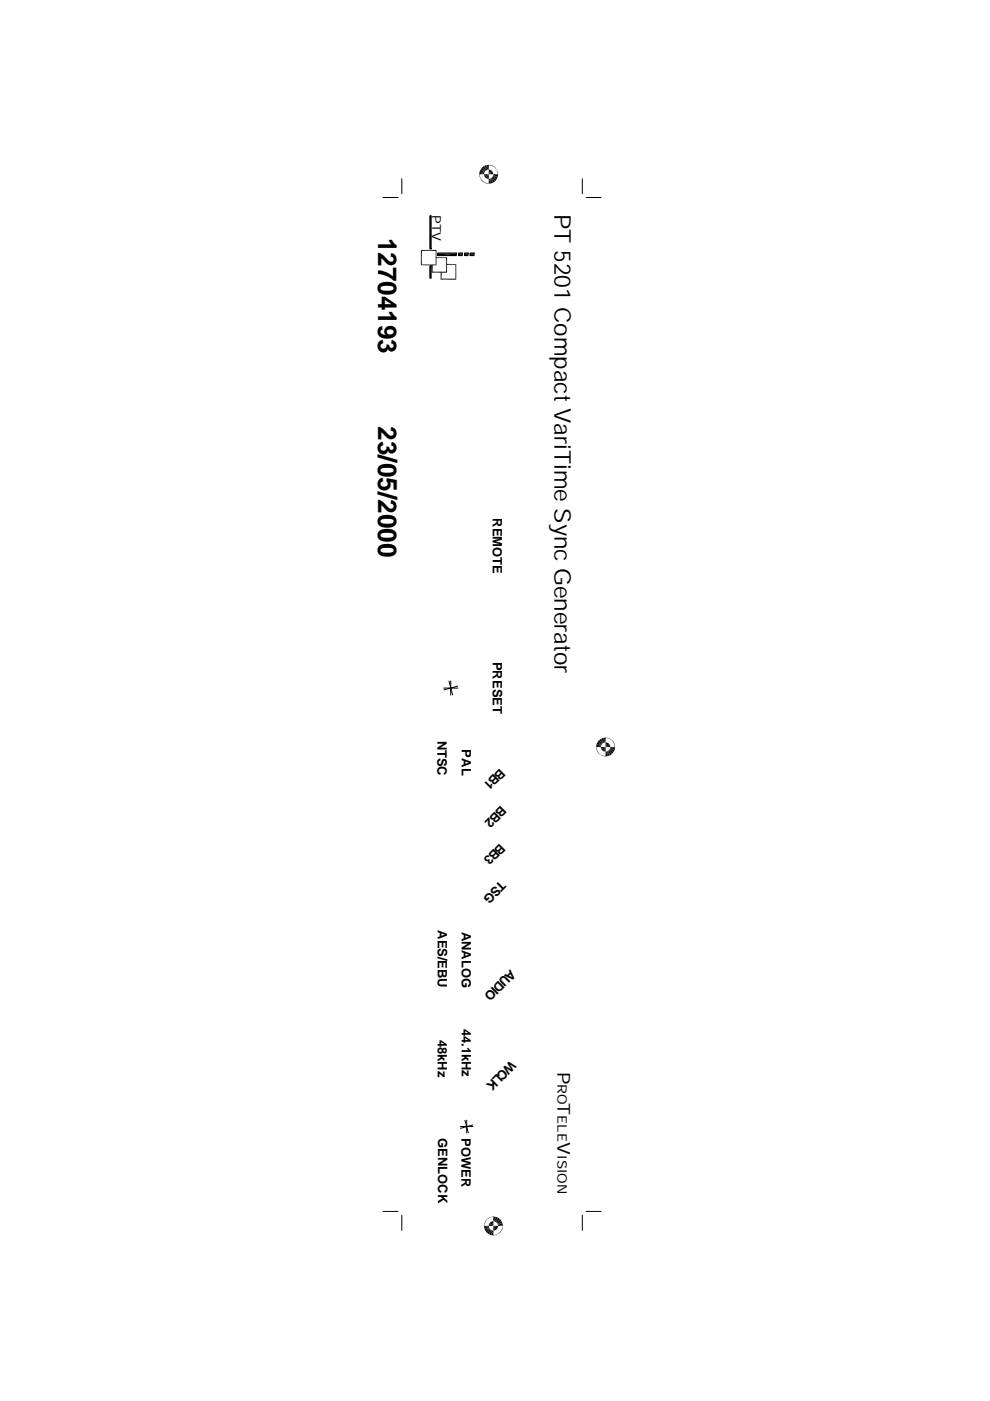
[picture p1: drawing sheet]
<svg xmlns="http://www.w3.org/2000/svg" width="210mm" height="297mm" viewBox="0 0 210 297" stroke-linecap="round" stroke-linejoin="round" font-family="sans-serif">
<g fill="#000">
<path d="M101.6 36.9l.1 .6zM101.7 36.9l.1 .6zM101.7 37.5l.2 .5zM101.7 36.4l1 .3-1.1 .2zM101.8 37.5l.1 .5zM101.9 38l.3 .4zM101.9 36l.8 .4h-1zM101.9 37.9l.4 .4-.1 .1zM102.2 38.4l.1-.1 .3 .4zM102.2 35.5l.7 .7-1-.2zM102.3 38.3l.3 .4zM102.7 38.6l.4 .3z"/>
<path d="M102.6 36.9h1l-.9 .4zM102.2 35.5l.4-.3 .5 .9zM101.6 36.9l1.1-.2-.1 .2zM102.7 37.3l.9-.4-.7 .8zM101.7 36.4h1v.3zM103.6 36.9l-.3 1-.4-.2zM101.9 36l1 .2-.2 .2zM103.1 38.8l.5 .1zM102.6 35.2l.5-.2 .2 1zM102.2 35.5l.9 .6-.2 .1zM103.6 36.9v1.1l-.3-.1zM102.6 35.2l.7 .8-.2 .1z"/>
<path d="M103.6 38l.5 .9h-.5zM103.6 38l.3-.1 .2 1zM103.1 35h.5v1zM103.1 35l.5 1h-.3zM103.9 37.9l.2-.1 .5 .9zM103.6 36h.4l-.4 .9zM103.6 35l.5 .1zM104.1 37.8l.2-.1 .7 .7zM103.6 35h.5zM103.9 37.9l.7 .8-.5 .2zM104 36l.3 .2-.7 .7zM104.5 37.5l.8 .5-1-.3z"/>
<path d="M104.6 37.2l.9 .3h-1zM104.3 36.2l.2 .4-.9 .3zM104.1 35l.5 .3zM104.6 36.9h1l-1 .3zM103.6 36.9l.9-.3 .1 .3zM104.1 37.8l.9 .6-.4 .3zM104.6 35.2l.4 .4zM104.6 35.2l.4 .3zM104.3 37.7l1 .3-.3 .4zM105 35.6l.3 .4zM105 35.5l.3 .5zM104.5 37.5h1l-.2 .5z"/>
<path d="M105.3 36l.2 .4zM105.5 36.4v.5zM104.6 37.2l1-.3-.1 .6zM105.5 36.4l.1 .5zM91.5 56.2l.2 1.4-.2 .2zM91.5 56.2h.2v1.4zM92.7 54.3l4-.6v.6zM93.4 57.7l.2 1.4-.2 .2zM93.4 57.7h.2v1.4zM92.7 53.7h4l-4 .6zM97.2 54.3l.8-.6v.6zM97.2 53.7h.8l-.8 .6z"/>
<path d="M98.4 54.3l.8-.6v.6zM98.4 53.7h.8l-.8 .6zM99.6 54.3l.9-.6v.6zM99.6 53.7h.9l-.9 .6zM126.4 158.4v.5zM126.4 158.9l.3 .5zM126.4 157.8l1 .3-1 .3zM126.5 158.4l-.1 .5zM126.5 158.9l.2 .5zM126.7 159.4l.3 .4zM126.7 157.4l.9 .5-1.2-.1zM126.7 159.3l.3 .5z"/>
<path d="M127 159.8l.4 .3zM127 157l.7 .7-1-.3zM127 159.8l.4 .2zM127.4 158.4h1l-.9 .4zM127 157l.4-.3 .5 .8zM126.4 158.4l1-.3v.3zM127.5 158.8l.9-.4-.7 .7zM126.4 157.8l1.2 .1-.2 .2zM127.7 159.1l.7-.7-.4 .9zM126.7 157.4l1 .3-.1 .2zM127.4 156.7l.5-.3 .2 1zM127 157l.9 .5-.2 .2z"/>
<path d="M128.4 158.4v1l-.4-.1zM127.4 156.7l.7 .7-.2 .1zM128.4 159.4l.3-.1 .2 1zM127.9 156.4h.5v1zM127.9 156.4l.5 1h-.3zM128.7 159.3l.2-.1 .5 .9zM128.4 157.4l.4 .1-.4 .9zM128.4 156.4l.5 .1zM128.9 159.2l.2-.1 .7 .7zM128.8 157.5l.3 .2-.7 .7zM129.2 158.9l.9 .5-1-.3zM129.4 158.7l.9 .2h-1.1z"/>
<path d="M128.4 158.4l.7-.7 .2 .3zM128.9 156.4l.5 .3zM129.4 158.4h1l-1 .3zM128.4 158.4l.9-.4 .1 .4zM129.4 156.7l.4 .3zM129.1 159.1l1 .3-.3 .4zM129.8 157l.2 .4zM129.8 157l.3 .4zM129.2 158.9h1.1l-.2 .5zM130 157.4l.3 .5zM130.3 157.9v.5zM130.1 157.4l.2 .5z"/>
<path d="M129.4 158.7l1-.3-.1 .5zM130.3 157.8v.6zM127.4 160.1l.5 .2zM127.4 160l.5 .3zM127.9 160.2l.5 .2zM128.4 159.4l.5 .9-.5 .1zM128.7 159.3l.7 .8-.5 .2zM128.9 159.2l.9 .6-.4 .3zM102.7 259.4l-.1 .5zM102.7 259.4v.5zM102.9 258.9l-.2 .5zM103.2 258.5l-.3 .4z"/>
<path d="M103.2 258.5l-.2 .5zM103.2 258.5l.4-.3zM103.3 258.6l.3-.4zM103.6 258.2l.5-.2zM103.7 259.5l.9 .4h-1zM103.7 258.3l.4-.3zM103.9 259.2l.7 .7-.9-.4zM103.9 259.2l.3-.2 .4 .9zM104.1 258l.5-.1zM104.2 259l.4-.1v1zM104.6 257.9l.5 .1-.5 .9zM105.1 258l-.2 .9h-.3z"/>
<path d="M105.6 258.2l-.5 .9-.2-.2zM105.1 258l.5 .2-.7 .7zM105.1 259.1l.9-.6-.7 .7zM105.3 259.2l1-.3-.8 .5zM105.5 259.4h1.1l-1 .3zM105.6 259.7l1 .2h-1zM104.6 259.9h1l-.1 .4zM105.6 258.2l.4 .3-.9 .6zM105.3 259.2l.7-.7 .3 .4zM105.5 259.4l.8-.5 .3 .5zM106.6 259.9v.6zM105.6 259.7l1-.3v.5z"/>
<path d="M102.6 259.9l1 .3-.9 .3zM102.7 260.5l1.1-.1-.9 .5zM102.9 260.9l1-.3-.7 .8zM103.2 261.4l.9-.6-.5 .8zM102.6 259.9h1v.3zM102.7 260.5l.9-.3 .2 .2zM102.9 260.9l.9-.5 .1 .2zM104.4 260.9l-.3 1-.5-.3zM103.9 260.6l.2 .2-.9 .6zM104.1 260.8l.3 .1-.8 .7zM104.6 260.9v1h-.5zM104.4 260.9h.2l-.5 1z"/>
<path d="M104.6 259.9l.4 .9-.4 .1zM104.6 261.9l.5-.1zM104.6 259.9l.7 .7-.3 .2zM104.6 259.9l.9 .4-.2 .3zM105.1 261.8l.5-.2zM105.1 261.9l.5-.3zM105.6 261.6l.4-.3zM106 261.3v.1l-.4 .2zM106.3 260.9l-.3 .5v-.1zM106.3 260.9l-.3 .5zM106.5 260.4l-.2 .5z"/>
</g>
<g fill="none" stroke="#000" stroke-width=".21">
<path d="M85.2 37.9v3.2M123.5 37.9v3.2M81.2 41.9h3.2M89.2 56.2h3.3M89.2 53.1h3.3M89.3 53v3.2M91.2 45.7h.2v7.1h-.2zM91.2 56.4h.2v2.6h-.2zM91.5 57.7h3.3M92.5 53v3.2M92.5 54.6h2.3M92.8 53.6h4v.6h-4z"/>
<path d="M93.4 59.2h3.3M94.7 54.6v3.2M94.7 56.1h2M96.6 56v3.3M97.2 53.6h.8v.6h-.8zM98.5 53.6h.8v.6h-.8zM99.7 53.6h.8v.6h-.8zM124.3 41.9h3.1M94.1 145.9h.7M94.8 146.1l-.7 .2M95 145.9h.1M95 146h.1"/>
<path d="M95.2 145.9h.7M95.2 144.4l.2 .8M95.4 145.3v.1M95.5 145.5l.2 .7M95.6 144.4v.7M95.6 145.3v.1M95.6 145.5v.8M95.6 146.4v.1M95.6 146.6v.8M95.7 146.4v.1M95.8 146.6l.1 .7M95.9 145.8l-.7 .2"/>
<path d="M96.1 145.9h.1M96.2 145.7l-.1 .1M96.3 145.9h.8M97 145.5l-.7 .2M97.6 238.9h.6M98.2 239.1l-.6 .1M98.3 238.9h.1M98.4 239h-.1M98.6 237.5l.1 .6M98.6 238.9h.7M98.8 238.3v.1M98.8 238.5l.2 .7"/>
<path d="M99 237.5v.6M99 238.3h.1M99 238.5v.7M99 239.4v.1M99 239.6v.6M99.1 239.4v.1M99.1 239.6l.2 .6M99.3 238.8l-.7 .2M99.4 238.9h.1M99.5 238.7h-.1M99.7 238.9h.6M100.2 238.5l-.5 .2"/>
<path d="M81.2 256.8h3.2M85.2 257.6v3.3M123.5 257.6v3.3M124.3 256.8h3.1"/>
</g>
<path d="M91.2 45.8v7M91.2 56.4v2.6" fill="none" stroke="#000" stroke-width=".25"/>
<g font-size="5.5">
<text x="80.2" y="50.4" transform="rotate(90 80.2 50.4)">12704193</text>
<text x="80.2" y="90.4" transform="rotate(90 80.2 90.4)">23/05/2000</text>
</g>
<text font-size="4.9" x="117.6" y="45.4" transform="rotate(90 117.6 45.4)">PT 5201 Compact VariTime Sync Generator</text>
<g font-size="3.8">
<text x="118.2" y="227.3" transform="rotate(90 118.2 227.3)">P</text>
<text x="118.2" y="233.9" transform="rotate(90 118.2 233.9)">T</text>
<text x="118.2" y="242.2" transform="rotate(90 118.2 242.2)">V</text>
</g>
<g font-size="2.8">
<text x="104.5" y="109.9" transform="rotate(90 104.5 109.9)">REMOTE</text>
<text x="104.5" y="140.3" transform="rotate(90 104.5 140.3)">PRESET</text>
<text x="92.8" y="157" transform="rotate(90 92.8 157)">NTSC</text>
<text x="97.9" y="158.9" transform="rotate(90 97.9 158.9)">PAL</text>
<text x="106" y="162.8" transform="rotate(135 106 162.8)">BB1</text>
<text x="106.2" y="170.8" transform="rotate(135 106.2 170.8)">BB2</text>
<text x="106" y="178.7" transform="rotate(135 106 178.7)">BB3</text>
<text x="106" y="186.7" transform="rotate(135 106 186.7)">TSG</text>
<text x="92.8" y="197.2" transform="rotate(90 92.8 197.2)">AES/EBU</text>
<text x="97.9" y="197.5" transform="rotate(90 97.9 197.5)">ANALOG</text>
<text x="108.2" y="205.3" transform="rotate(135 108.2 205.3)">AUDIO</text>
<text x="92.8" y="220.5" transform="rotate(90 92.8 220.5)">48kHz</text>
<text x="97.9" y="218.1" transform="rotate(90 97.9 218.1)">44.1kHz</text>
<text x="108.2" y="224.7" transform="rotate(135 108.2 224.7)">WCLK</text>
<text x="118.2" y="229.9" transform="rotate(90 118.2 229.9)">RO</text>
<text x="118.2" y="236.5" transform="rotate(90 118.2 236.5)">ELE</text>
<text x="92.9" y="241.3" transform="rotate(90 92.9 241.3)">GENLOCK</text>
<text x="97.9" y="241.2" transform="rotate(90 97.9 241.2)">POWER</text>
<text x="118.2" y="245" transform="rotate(90 118.2 245)">ISION</text>
</g>
<text font-size="2.6" x="91.6" y="45.6" transform="rotate(90 91.6 45.6)">PTV</text>
</svg>
